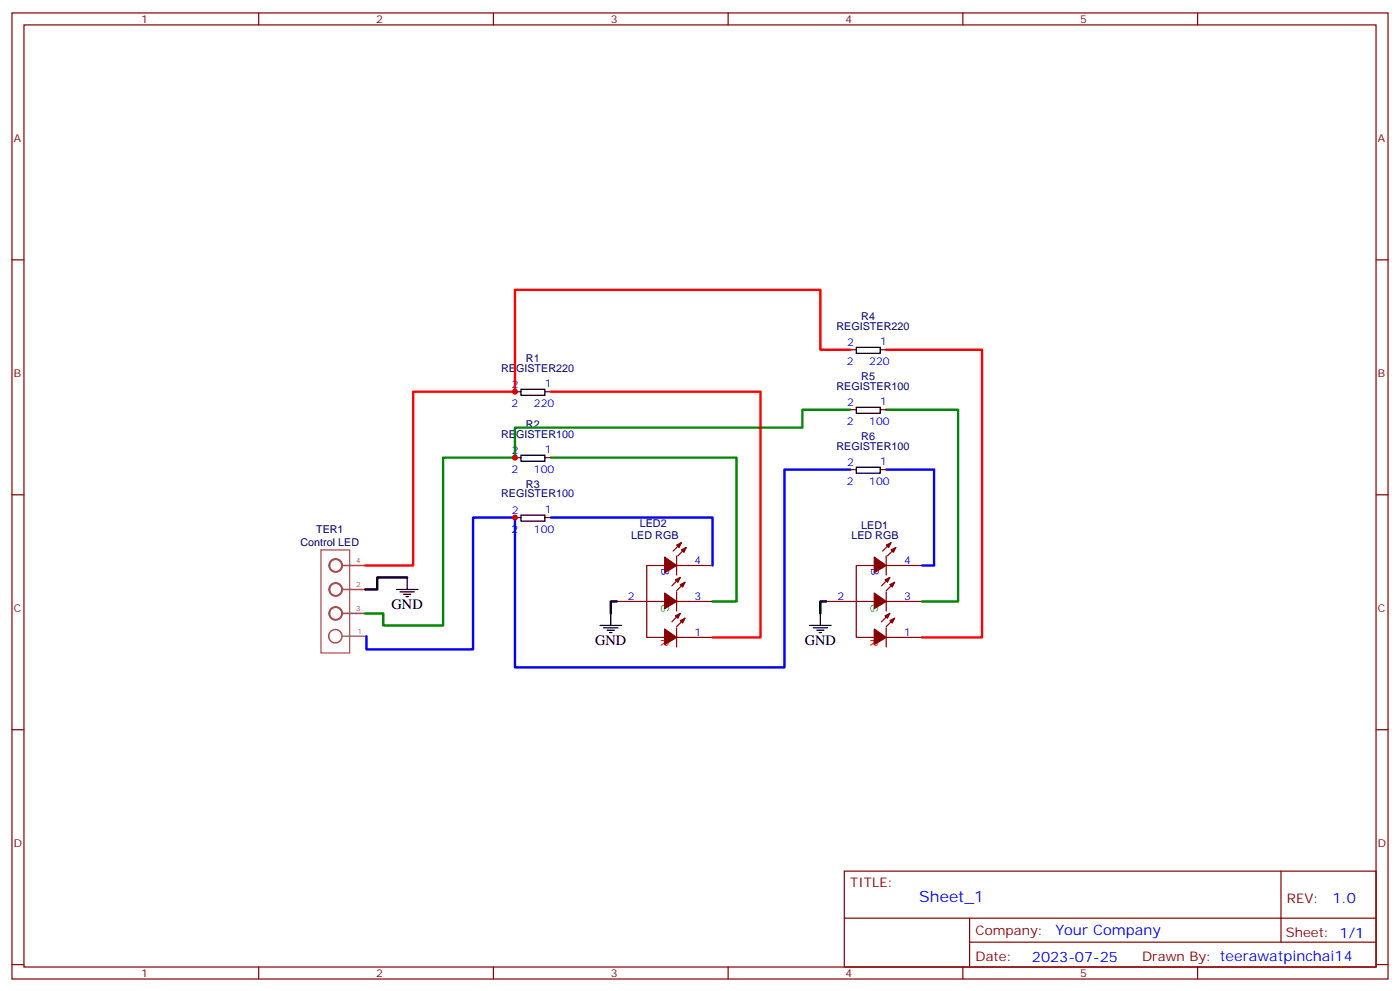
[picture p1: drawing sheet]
<svg xmlns="http://www.w3.org/2000/svg" width="412mm" height="292mm" viewBox="0 0 412 292" stroke-linecap="round" stroke-linejoin="round" font-family="sans-serif">
<g fill="none" stroke="#870000" stroke-width=".35">
<path d="M3.5 3.8h405.4v284.3h-405.4zM7.1 7.3h398.2v277.3h-398.2zM76.2 3.8v3.5M145.3 3.8v3.5M214.5 3.8v3.5M283.6 3.8v3.5M352.8 3.8v3.5M3.5 76.5h3.6M405.3 76.5h3.6M151.7 115.3h1.8M160.5 115.3h1.8M250.5 102.9h1.7"/>
<path d="M259.3 102.9h1.8M151.7 134.7h1.8M160.5 134.7h1.8M250.5 120.6h1.7M250.5 138.2h1.7M259.3 120.6h1.8M259.3 138.2h1.8M3.5 145.6h3.6M151.7 152.3h1.8M160.5 152.3h1.8M200.7 159.7l-2.4 2.5M262.5 159.7l-2.5 2.5"/>
<path d="M405.3 145.6h3.6M181.7 177h14.1M195.8 166.4h-5.3v21.2h5.3M199.3 166.4h10.6M199.3 177h10.6M199.3 163.6v5.7M199.3 174.2v5.6M200.4 170l-2.5 2.4M201.8 171.4l-2.5 2.4M202.1 161.1l-2.4 2.5M243.4 177h14.1M257.5 166.4h-5.3v21.2h5.3"/>
<path d="M261.1 166.4h10.5M261.1 177h10.5M261.1 163.6v5.7M261.1 174.2v5.6M262.1 170l-2.5 2.4M263.5 171.4l-2.4 2.4M263.9 161.1l-2.5 2.5M199.3 187.6h10.6M199.3 184.8v5.6M200.4 180.6l-2.5 2.4M201.8 182l-2.5 2.4M261.1 187.6h10.5"/>
<path d="M261.1 184.8v5.6M262.1 180.6l-2.5 2.4M263.5 182l-2.4 2.4M3.5 214.8h3.6M405.3 214.8h3.6M248.7 256.4h156.6v28.2h-156.6zM377.3 256.4v20.9M248.7 270.2h156.5M285.6 277.3h119.6M285.6 270.2v14.2M3.5 283.9h3.6M76.2 284.6v3.5"/>
<path d="M145.3 284.6v3.5M214.5 284.6v3.5M283.6 284.6v3.5M352.8 284.6v3.5M405.3 283.9h3.6"/>
</g>
<g fill="none" stroke="#a64a4a" stroke-width=".42">
<path d="M100.7 166.4h7M100.7 173.5h7M100.7 180.6h7"/>
<circle cx="98.9" cy="173.5" r="1.97"/>
<circle cx="98.9" cy="166.4" r="1.97"/>
<circle cx="98.8" cy="187.3" r="1.97"/>
<circle cx="98.9" cy="180.5" r="1.97"/>
</g>
<g fill="none" stroke="#a64a4a" stroke-width=".35">
<path d="M94.5 161.9h8.5v30.3h-8.5zM100.7 166.4h6.9M100.7 173.5h6.9M100.7 180.6h6.9M101 187.3h6.9"/>
<circle cx="98.9" cy="173.5" r="1.76"/>
<circle cx="98.9" cy="166.4" r="1.76"/>
<circle cx="98.9" cy="180.5" r="1.76"/>
</g>
<g fill="#870000" stroke="#870000" stroke-width=".35">
<path d="M195.8 185.1l3.5 2.5-3.5 2.1z"/>
<path d="M199 181.3l1.4-.7-.7 1.4z"/>
<path d="M200.4 182.7l1.4-.7-.7 1.4z"/>
<path d="M195.8 174.6l3.5 2.4-3.5 2.1z"/>
<path d="M199 170.7l1.4-.7-.7 1.4z"/>
<path d="M200.4 172.1l1.4-.7-.7 1.4z"/>
<path d="M195.8 164l3.5 2.4-3.5 2.2z"/>
<path d="M199.3 160.4l1.4-.7-.7 1.4z"/>
<path d="M200.7 161.9l1.4-.8-.7 1.5z"/>
<path d="M257.5 185.1l3.6 2.5-3.6 2.1z"/>
<path d="M260.7 181.3l1.4-.7-.7 1.4z"/>
<path d="M262.1 182.7l1.4-.7-.7 1.4z"/>
<path d="M257.5 174.6l3.6 2.4-3.6 2.1z"/>
<path d="M260.7 170.7l1.4-.7-.7 1.4z"/>
<path d="M262.1 172.1l1.4-.7-.7 1.4z"/>
<path d="M257.5 164l3.6 2.4-3.6 2.2z"/>
<path d="M261.1 160.4l1.4-.7-.7 1.4z"/>
<path d="M262.5 161.9l1.4-.8-.7 1.5z"/>
</g>
<path d="M162.3 115.3h61.7v72.3h-14.1M250.5 102.9h-8.8v-17.6h-90v30h-30v51.1h-14.1M261.1 102.9h28.2v84.7h-17.7" fill="none" stroke="#f00" stroke-width=".71"/>
<path d="M162.3 134.7h54.7v42.3h-7.1M250.5 120.6h-14.1v5.3h-84.7v8.8h-21.2v49.4h-17.6v-3.5h-5.3M261.1 120.6h21.1v56.4h-10.6" fill="none" stroke="#008700" stroke-width=".71"/>
<path d="M250.5 138.2h-19.4v58.2h-79.4v-44.1h-12.4v38.8h-31.4v-3.8M261.1 138.2h14.1v28.2h-3.6M162.3 152.3h47.6v14.1" fill="none" stroke="#00f" stroke-width=".71"/>
<g fill="none" stroke="#000" stroke-width=".35">
<path d="M153.5 114.6h7v1.7h-7zM252.2 102.2h7.1v1.8h-7.1zM252.2 119.9h7.1v1.7h-7.1zM153.5 134h7v1.7h-7zM252.2 137.5h7.1v1.8h-7.1zM153.5 151.6h7v1.8h-7zM116.8 173.5h6.3M117.8 174.2h4.3M118.9 174.9h2.1M119.6 175.6h.7M119.9 170v3.5M176.7 184.1h6.4"/>
<path d="M177.8 184.8h4.2M178.9 185.5h2.1M179.6 186.2h.7M179.9 180.6v3.5M238.5 184.1h6.3M239.5 184.8h4.3M240.6 185.5h2.1M241.3 186.2h.7M241.7 180.6v3.5"/>
</g>
<path d="M119.9 170h-8.8v3.5h-3.5M181.7 177h-1.8v3.6M243.4 177h-1.7v3.6" fill="none" stroke="#000" stroke-width=".71"/>
<g fill="#c00">
<circle cx="151.7" cy="152.3" r=".88"/>
<circle cx="151.7" cy="134.7" r=".88"/>
<circle cx="151.7" cy="115.3" r=".88"/>
</g>
<text font-size="4.6" fill="#00f" x="270.8" y="265.4">Sheet_1</text>
<g font-size="4.2">
<text x="115.4" y="179.1">GND</text>
<text x="175.3" y="189.7">GND</text>
<text x="237.1" y="189.7">GND</text>
</g>
<g font-size="4.2" fill="#00f">
<text x="392.5" y="265.7">1.0</text>
<text x="310.9" y="275.2">Your Company</text>
<text x="304" y="283">2023-07-25</text>
</g>
<g font-size="3.9" fill="#800">
<text x="250.5" y="261">TITLE:</text>
<text x="379.1" y="265.7">REV:</text>
<text x="287.4" y="275.2">Company:</text>
<text x="378.7" y="275.8">Sheet: 1/1</text>
<text x="287.4" y="282.9">Date:</text>
<text x="336.4" y="282.9">Drawn By: teerawatpinchai14</text>
</g>
<g font-size="3.2" fill="#800">
<text x="41.6" y="6.8">1</text>
<text x="110.8" y="6.8">2</text>
<text x="179.9" y="6.8">3</text>
<text x="249.1" y="6.8">4</text>
<text x="318.2" y="6.8">5</text>
<text x="4.1" y="41.9">A</text>
<text x="405.9" y="41.9">A</text>
<text x="4.1" y="111.1">B</text>
<text x="405.9" y="111.1">B</text>
<text x="4.1" y="180.2">C</text>
<text x="405.9" y="180.2">C</text>
<text x="4.1" y="249.3">D</text>
<text x="405.9" y="249.3">D</text>
<text x="41.6" y="287.6">1</text>
<text x="110.8" y="287.6">2</text>
<text x="179.9" y="287.6">3</text>
<text x="249.1" y="287.6">4</text>
<text x="318.2" y="287.6">5</text>
</g>
<g font-size="3.2" fill="#000080">
<text x="253.7" y="94.2">R4</text>
<text x="246.4" y="97">REGISTER220</text>
<text x="154.9" y="106.5">R1</text>
<text x="147.6" y="109.4">REGISTER220</text>
<text x="253.7" y="111.8">R5</text>
<text x="246.4" y="114.7">REGISTER100</text>
<text x="154.9" y="125.9">R2</text>
<text x="147.6" y="128.8">REGISTER100</text>
<text x="253.7" y="129.4">R6</text>
<text x="246.4" y="132.3">REGISTER100</text>
<text x="154.9" y="143.6">R3</text>
<text x="147.6" y="146.4">REGISTER100</text>
<text x="188.4" y="155.2">LED2</text>
<text x="253.7" y="155.6">LED1</text>
<text x="88.5" y="160.8">Control LED</text>
<text x="93.1" y="157">TER1</text>
<text x="186" y="158.7">LED RGB</text>
<text x="250.8" y="158.8">LED RGB</text>
</g>
<g font-size="3.2" fill="#00f">
<text x="249.5" y="101.9">2</text>
<text x="259.3" y="101.5">1</text>
<text x="249.4" y="107.5">2</text>
<text x="256.1" y="107.5">220</text>
<text x="160.5" y="113.9">1</text>
<text x="150.6" y="119.9">2</text>
<text x="150.7" y="114.2">2</text>
<text x="157.3" y="119.9">220</text>
<text x="249.5" y="119.5">2</text>
<text x="259.3" y="119.2">1</text>
<text x="249.4" y="125.2">2</text>
<text x="256.1" y="125.2">100</text>
<text x="150.7" y="133.6">2</text>
<text x="160.5" y="133.3">1</text>
<text x="249.5" y="137.2">2</text>
<text x="259.3" y="136.8">1</text>
<text x="150.6" y="139.3">2</text>
<text x="157.3" y="139.3">100</text>
<text x="249.4" y="142.8">2</text>
<text x="256.1" y="142.8">100</text>
<text x="150.7" y="151.3">2</text>
<text x="160.5" y="150.9">1</text>
<text x="150.6" y="156.9">2</text>
<text x="157.3" y="156.9">100</text>
<text x="194.8" y="167.1" transform="rotate(90 194.8 167.1)">B</text>
<text x="204.6" y="166.1">4</text>
<text x="256.6" y="167.1" transform="rotate(90 256.6 167.1)">B</text>
<text x="266.3" y="166.1">4</text>
<text x="185" y="176.7">2</text>
<text x="204.6" y="176.7">3</text>
<text x="246.7" y="176.7">2</text>
<text x="266.3" y="176.7">3</text>
<text x="204.6" y="187.3">1</text>
<text x="266.3" y="187.3">1</text>
</g>
<g font-size="3.2" fill="#0f0">
<text x="194.7" y="177.7" transform="rotate(90 194.7 177.7)">G</text>
<text x="256.5" y="177.7" transform="rotate(90 256.5 177.7)">G</text>
</g>
<g font-size="3.2" fill="#f00">
<text x="194.7" y="188" transform="rotate(90 194.7 188)">R</text>
<text x="256.5" y="188" transform="rotate(90 256.5 188)">R</text>
</g>
<g font-size="2.1" fill="#a54b4b">
<text x="104.9" y="165.7">4</text>
<text x="104.9" y="172.8">2</text>
<text x="104.9" y="179.9">3</text>
<text x="105.3" y="186.6">1</text>
</g>
</svg>
